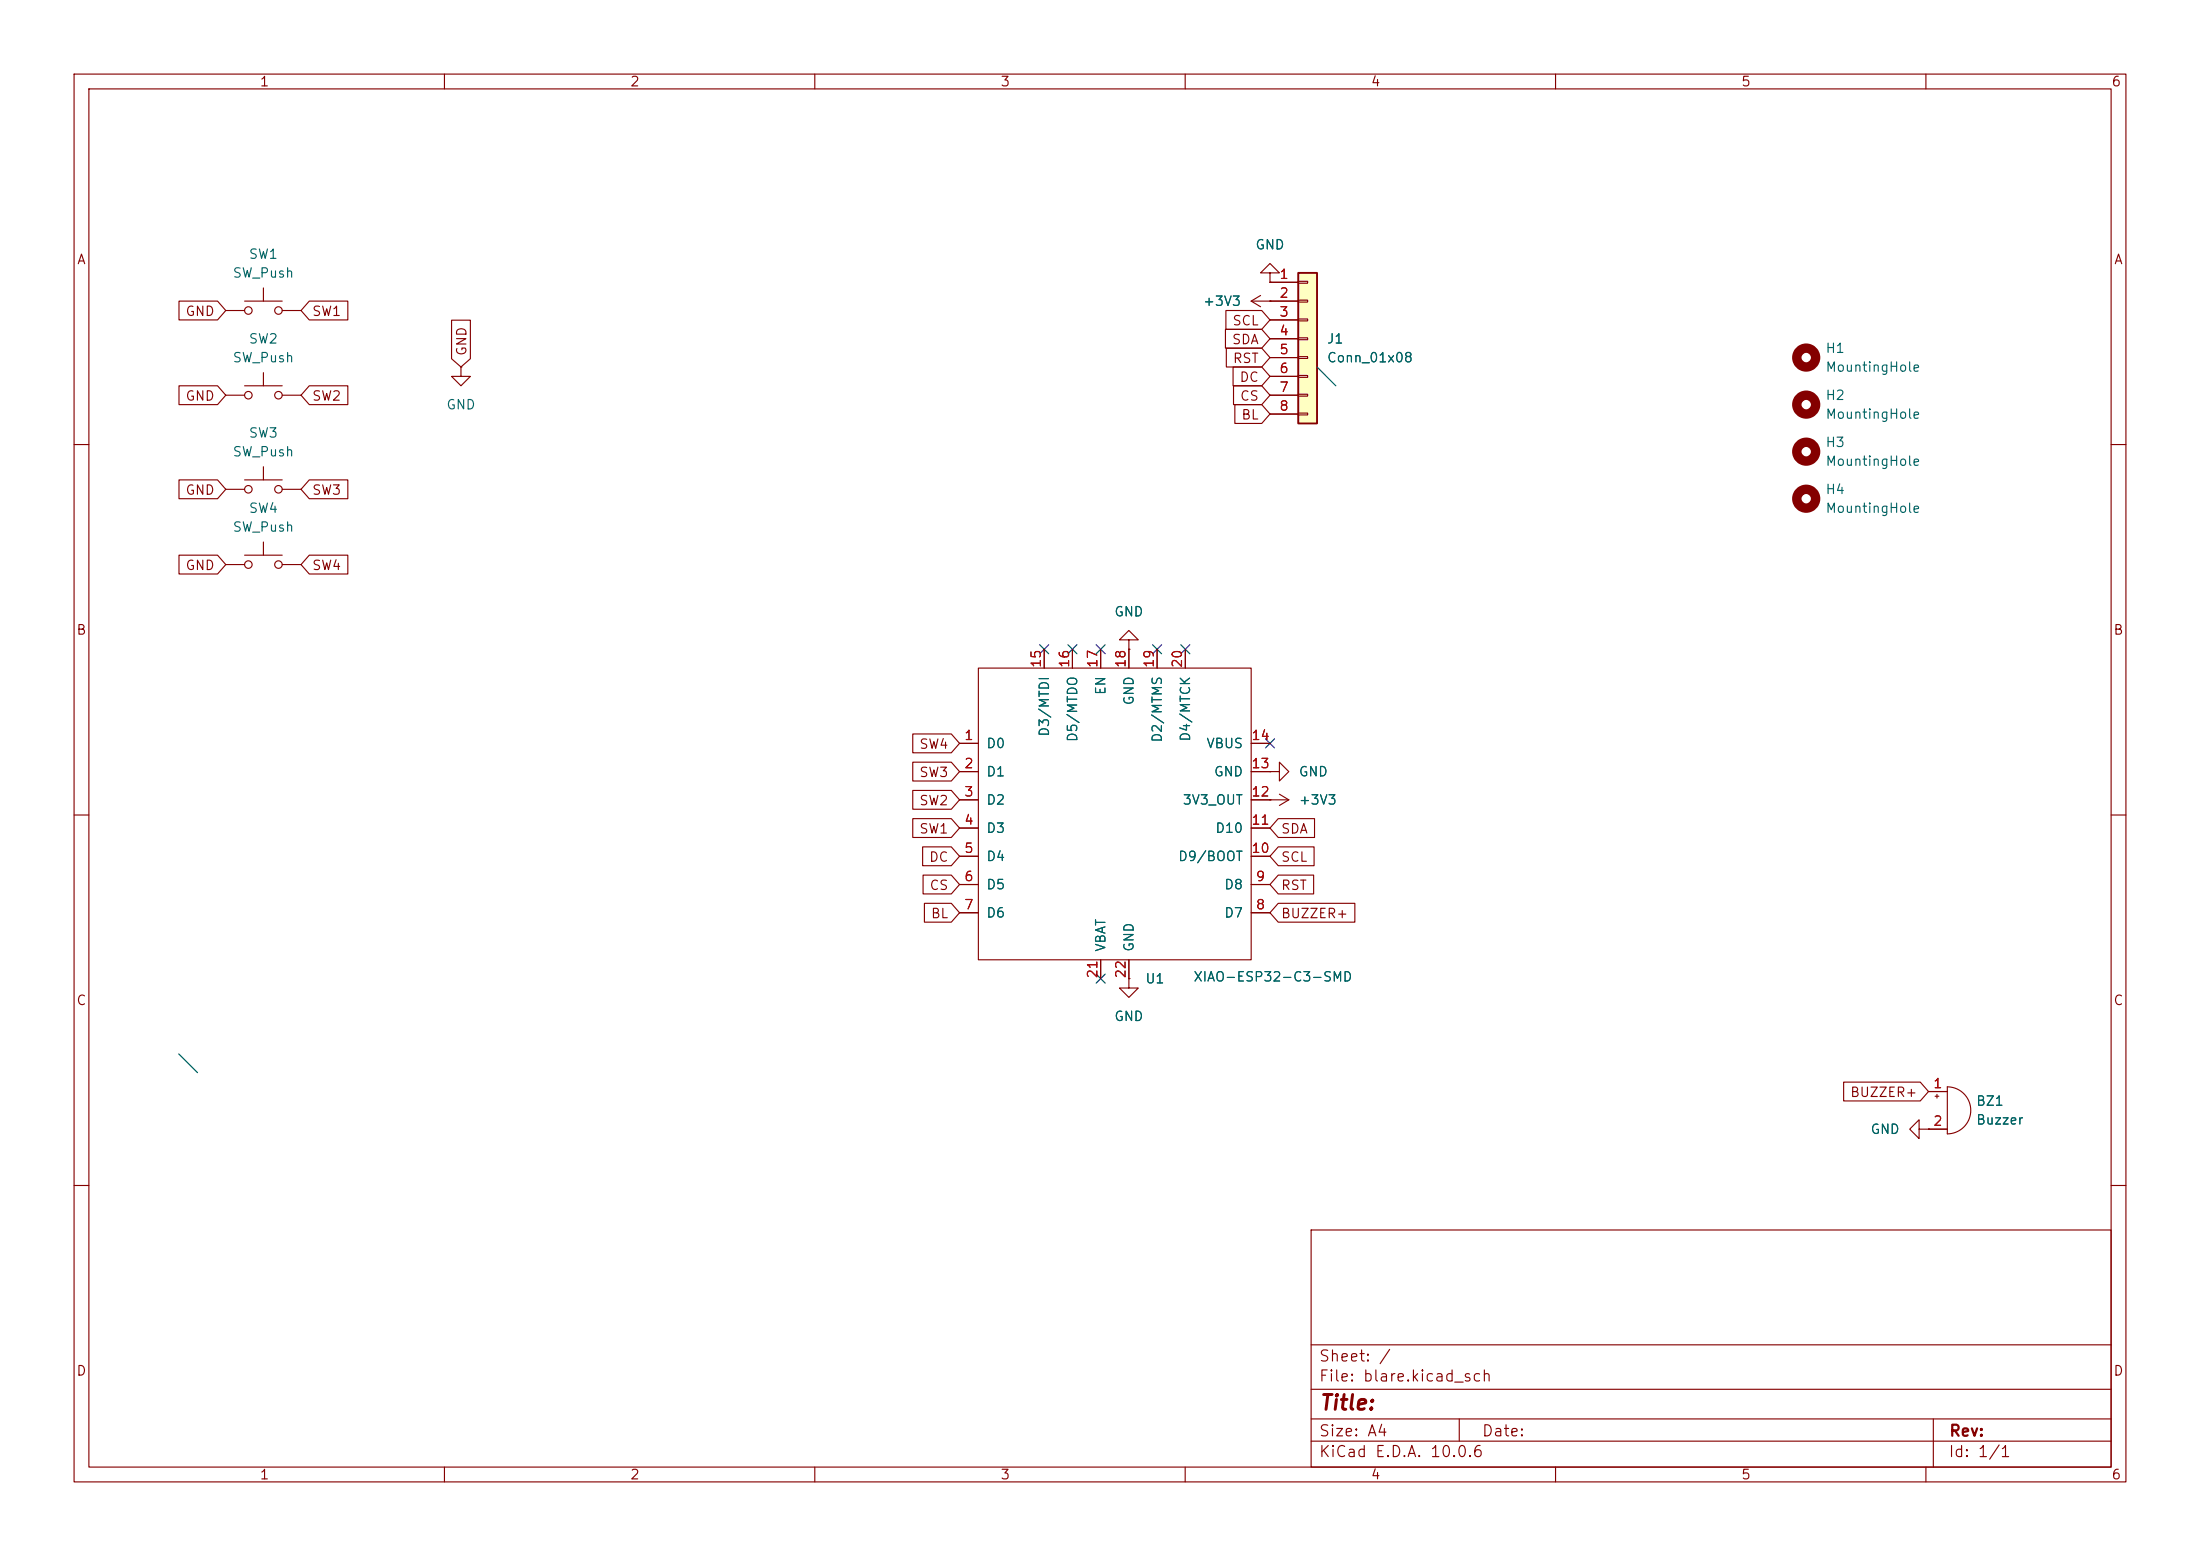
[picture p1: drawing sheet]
<svg xmlns="http://www.w3.org/2000/svg" width="297mm" height="210mm" viewBox="0 0 297 210" stroke-linecap="round" stroke-linejoin="round" font-family="sans-serif">
<g fill="none" stroke="#840000" stroke-width=".15">
<path d="M10 10h277v190h-277zM12 12h273v186h-273zM60 10v2M110 10v2M160 10v2M210 10v2M260 10v2M35.6 38.9v1.7M170.2 39.9l-1.3 .7M171.4 36.8h1.3l-1.3-1.2-1.2 1.2h1.2v1.3M171.4 38.1h.1M30.5 53.3h2.5"/>
<path d="M30.5 41.9h2.5M33 52.1h5.1M33 40.6h5.1M35.6 50.3v1.8M38.1 53.3h2.5M38.1 41.9h2.5M62.2 49.5v1.3h1.3l-1.3 1.3-1.2-1.3h1.2M62.2 49.5h.1M168.9 40.6l1.3 .8M168.9 40.6h2.5M171.4 40.6h.1M10 60h2"/>
<path d="M30.5 66h2.5M30.5 76.2h2.5M33 64.8h5.1M33 74.9h5.1M35.6 63v1.8M35.6 73.2v1.7M38.1 66h2.5M38.1 76.2h2.5M285 60h2M132.1 90.2h36.8v39.3h-36.8zM141 87.6v2.6M144.8 87.6v2.6"/>
<path d="M148.6 87.6v2.6M152.4 86.4h1.3l-1.3-1.3-1.3 1.3h1.3v1.2M152.4 87.6h.1M152.4 87.6v2.6M156.2 87.6v2.6M160 87.6v2.6M10 110h2M129.5 100.3h2.6M129.5 104.1h2.6M129.5 108h2.6M129.5 111.8h2.6M129.5 115.6h2.6"/>
<path d="M129.5 119.4h2.6M168.9 100.3h2.5M168.9 104.1h2.5M168.9 108h2.5M168.9 111.8h2.5M168.9 115.6h2.5M168.9 119.4h2.5M171.4 104.1h1.3v-1.2l1.3 1.2-1.3 1.3v-1.3M171.4 104.1h.1M285 110h2M129.5 123.2h2.6M148.6 129.5v2.6"/>
<path d="M152.4 132.1v1.3h1.3l-1.3 1.2-1.3-1.2h1.3M152.4 132.1h.1M152.4 129.5v2.6M168.9 123.2h2.5M10 160h2M177 166h108v32h-108zM285 160h2M60 198v2M110 198v2M160 198v2M177 194.5h108M177 191.5h108"/>
<path d="M177 187.5h108M177 181.5h108M197 191.5v3M210 198v2M260 198v2M261 191.5v6.5"/>
<circle cx="33.5" cy="41.9" r=".51"/>
<circle cx="33.5" cy="53.3" r=".51"/>
<circle cx="37.6" cy="53.3" r=".51"/>
<circle cx="37.6" cy="41.9" r=".51"/>
<circle cx="33.5" cy="66" r=".51"/>
<circle cx="33.5" cy="76.2" r=".51"/>
<circle cx="37.6" cy="66" r=".51"/>
<circle cx="37.6" cy="76.2" r=".51"/>
</g>
<circle cx="243.8" cy="67.3" r="1.27" fill="none" stroke="#840000" stroke-width="1.3"/>
<path d="M175.3 36.8h2.5v20.4h-2.5z" fill="#ffffc2"/>
<path d="M175.3 36.8h2.5v20.4h-2.5z" fill="none" stroke="#840000" stroke-width=".25"/>
<g fill="none" stroke="#840000" stroke-width=".15">
<path d="M171.4 38.1h.1M171.4 38.1h3.9M175.3 38h1.2v.2h-1.2zM24.2 52.1h5.2l1.1 1.2-1.1 1.3h-5.2zM24.2 40.6h5.2l1.1 1.3-1.1 1.3h-5.2zM41.8 40.6h5.2v2.6h-5.2l-1.2-1.3zM41.8 52.1h5.2v2.5h-5.2l-1.2-1.3zM61 43.2h2.5v5.2l-1.3 1.1-1.2-1.1zM165.4 44.4h4.9l1.1 1.3-1.1 1.3h-4.9zM165.5 41.9h4.8l1.1 1.3-1.1 1.3h-4.8zM165.6 47h4.7l1.1 1.3-1.1 1.2h-4.7zM166.5 49.5h3.8l1.1 1.3-1.1 1.3h-3.8z"/>
<path d="M166.5 52.1h3.8l1.1 1.2-1.1 1.3h-3.8zM166.7 54.6h3.6l1.1 1.3-1.1 1.3h-3.6zM171.4 40.6h.1M171.4 40.6h3.9M171.4 43.2h3.9M171.4 45.7h3.9M171.4 48.3h3.9M171.4 50.8h3.9M171.4 53.3h3.9M171.4 55.9h3.9M175.3 40.5h1.2v.3h-1.2zM175.3 43.1h1.2v.2h-1.2z"/>
<path d="M175.3 45.6h1.2v.2h-1.2zM175.3 48.1h1.2v.3h-1.2zM175.3 50.7h1.2v.2h-1.2zM175.3 53.2h1.2v.3h-1.2zM175.3 55.8h1.2v.2h-1.2zM24.2 74.9h5.2l1.1 1.3-1.1 1.3h-5.2zM24.2 64.8h5.2l1.1 1.2-1.1 1.3h-5.2zM41.8 64.8h5.2v2.5h-5.2l-1.2-1.3zM41.8 74.9h5.2v2.6h-5.2l-1.2-1.3zM123.2 99.1h5.2l1.1 1.2-1.1 1.3h-5.2zM141 87.6v2.6M144.8 87.6v2.6"/>
<path d="M148.6 87.6v2.6M152.4 87.6h.1M152.4 87.6v2.6M156.2 87.6v2.6M160 87.6v2.6M123.2 110.5h5.2l1.1 1.3-1.1 1.2h-5.2zM123.2 102.9h5.2l1.1 1.2-1.1 1.3h-5.2zM123.2 106.7h5.2l1.1 1.3-1.1 1.2h-5.2zM124.6 114.3h3.8l1.1 1.3-1.1 1.2h-3.8zM124.6 118.1h3.8l1.1 1.3-1.1 1.3h-3.8zM129.5 108h2.6M129.5 100.3h2.6"/>
<path d="M129.5 104.1h2.6M129.5 111.8h2.6M129.5 115.6h2.6M129.5 119.4h2.6M168.9 108h5.1M168.9 100.3h2.5M168.9 104.1h2.5M168.9 111.8h2.5M168.9 115.6h2.5M168.9 119.4h2.5M171.4 108h.1M171.4 104.1h.1"/>
<path d="M172.6 114.3h4.8v2.5h-4.8l-1.2-1.2zM172.6 110.5h4.9v2.5h-4.9l-1.2-1.2zM172.6 118.1h4.7v2.6h-4.7l-1.2-1.3zM172.7 107.2l1.3 .8M174 108l-1.3 .7M124.8 121.9h3.6l1.1 1.3-1.1 1.3h-3.6zM129.5 123.2h2.6M148.6 129.5v2.6M152.4 132.1h.1M152.4 129.5v2.6M168.9 123.2h2.5M172.6 121.9h10.3v2.6h-10.3l-1.2-1.3z"/>
<path d="M248.9 146h10.3l1.1 1.3-1.1 1.3h-10.3zM259.1 152.4v-1.3l-1.3 1.3 1.3 1.3v-1.3h1.2M260.3 152.4h.1M260.3 147.3h2.6M260.3 152.4h2.6M261.2 148h.5M261.5 147.7v.5M262.9 146.7a3.2 3.2 0 0 1 3.2 3.2 3.2 3.2 0 0 1-3.2 3.1z"/>
</g>
<g fill="none" stroke="#840000" stroke-width="1.3">
<circle cx="243.8" cy="54.6" r="1.27"/>
<circle cx="243.8" cy="48.3" r="1.27"/>
<circle cx="243.8" cy="61" r="1.27"/>
</g>
<path d="M177.8 49.5l2.5 2.6M24.1 142.2l2.6 2.6" fill="none" stroke="#009600" stroke-width=".15"/>
<g fill="none" stroke="#000084" stroke-width=".15">
<path d="M140.4 87l1.2 1.2M141.6 87l-1.2 1.2M144.2 87l1.2 1.2M145.4 87l-1.2 1.2M148 87l1.2 1.2M149.2 87l-1.2 1.2M155.6 87l1.2 1.2M156.8 87l-1.2 1.2M159.4 87l1.2 1.2M160.6 87l-1.2 1.2M170.8 99.7l1.3 1.2M172.1 99.7l-1.3 1.2"/>
<path d="M148 131.5l1.2 1.2M149.2 131.5l-1.2 1.2"/>
</g>
<text font-size="2" fill="#840000" x="178" y="190.8">Title:</text>
<g font-size="1.5" fill="#840000">
<text x="178" y="184.1">Sheet: /</text>
<text x="178" y="186.8">File: blare.kicad_sch</text>
<text x="178" y="197">KiCad E.D.A. 10.0.6</text>
<text x="178" y="194.2">Size: A4</text>
<text x="200" y="194.2">Date:</text>
<text x="263" y="197">Id: 1/1</text>
<text x="263" y="194.2">Rev:</text>
</g>
<g font-size="1.3" fill="#840000">
<text x="35" y="12">1</text>
<text x="85" y="12">2</text>
<text x="135" y="12">3</text>
<text x="185" y="12">4</text>
<text x="235" y="12">5</text>
<text x="285" y="12">6</text>
<text x="10.3" y="36">A</text>
<text x="285.3" y="36">A</text>
<text x="25" y="43">GND</text>
<text x="42" y="43">SW1</text>
<text x="166.2" y="46.8">SDA</text>
<text x="166.3" y="44.2">SCL</text>
<text x="63.3" y="48.1" transform="rotate(-90 63.3 48.1)">GND</text>
<text x="166.3" y="49.3">RST</text>
<text x="167.3" y="51.9">DC</text>
<text x="25" y="54.4">GND</text>
<text x="42" y="54.4">SW2</text>
<text x="167.3" y="54.4">CS</text>
<text x="167.5" y="56.9">BL</text>
<text x="25" y="67.1">GND</text>
<text x="42" y="67.1">SW3</text>
<text x="25" y="77.3">GND</text>
<text x="42" y="77.3">SW4</text>
<text x="10.2" y="86">B</text>
<text x="285.2" y="86">B</text>
<text x="124" y="101.4">SW4</text>
<text x="124" y="105.2">SW3</text>
<text x="124" y="112.8">SW1</text>
<text x="124" y="109">SW2</text>
<text x="172.9" y="112.8">SDA</text>
<text x="125.3" y="116.6">DC</text>
<text x="172.9" y="116.6">SCL</text>
<text x="125.4" y="120.4">CS</text>
<text x="125.6" y="124.2">BL</text>
<text x="172.9" y="124.2">BUZZER+</text>
<text x="172.9" y="120.4">RST</text>
<text x="10.2" y="136">C</text>
<text x="285.2" y="136">C</text>
<text x="249.7" y="148.4">BUZZER+</text>
<text x="10.2" y="186">D</text>
<text x="285.2" y="186">D</text>
<text x="35" y="200">1</text>
<text x="85" y="200">2</text>
<text x="135" y="200">3</text>
<text x="185" y="200">4</text>
<text x="235" y="200">5</text>
<text x="285" y="200">6</text>
</g>
<g font-size="1.3" fill="#006464">
<text x="33.5" y="35.3">SW1</text>
<text x="169.4" y="34">GND</text>
<text x="31.3" y="37.8">SW_Push</text>
<text x="162.3" y="41.6">+3V3</text>
<text x="33.5" y="46.7">SW2</text>
<text x="179.1" y="46.7">J1</text>
<text x="246.4" y="48">H1</text>
<text x="31.3" y="49.2">SW_Push</text>
<text x="179.1" y="49.2">Conn_01x08</text>
<text x="246.4" y="50.5">MountingHole</text>
<text x="33.5" y="59.4">SW3</text>
<text x="60.2" y="55.6">GND</text>
<text x="246.4" y="54.3">H2</text>
<text x="246.4" y="56.8">MountingHole</text>
<text x="31.3" y="61.9">SW_Push</text>
<text x="246.4" y="60.7">H3</text>
<text x="246.4" y="63.2">MountingHole</text>
<text x="33.5" y="69.5">SW4</text>
<text x="246.4" y="67">H4</text>
<text x="246.4" y="69.5">MountingHole</text>
<text x="31.3" y="72.1">SW_Push</text>
<text x="150.3" y="83.5">GND</text>
<text x="149.6" y="93.9" transform="rotate(-90 149.6 93.9)">EN</text>
<text x="153.4" y="95.3" transform="rotate(-90 153.4 95.3)">GND</text>
<text x="133.1" y="101.3">D0</text>
<text x="141.9" y="99.5" transform="rotate(-90 141.9 99.5)">D3/MTDI</text>
<text x="145.7" y="100.2" transform="rotate(-90 145.7 100.2)">D5/MTDO</text>
<text x="157.2" y="100.3" transform="rotate(-90 157.2 100.3)">D2/MTMS</text>
<text x="161" y="100.2" transform="rotate(-90 161 100.2)">D4/MTCK</text>
<text x="162.8" y="101.3">VBUS</text>
<text x="133.1" y="105.1">D1</text>
<text x="163.8" y="105.1">GND</text>
<text x="175.2" y="105.1">GND</text>
<text x="133.1" y="108.9">D2</text>
<text x="133.1" y="112.7">D3</text>
<text x="159.6" y="108.9">3V3_OUT</text>
<text x="164" y="112.7">D10</text>
<text x="175.2" y="108.9">+3V3</text>
<text x="133.1" y="116.5">D4</text>
<text x="159" y="116.5">D9/BOOT</text>
<text x="133.1" y="120.3">D5</text>
<text x="133.1" y="124.2">D6</text>
<text x="165.2" y="124.2">D7</text>
<text x="165.2" y="120.3">D8</text>
<text x="149.6" y="128.6" transform="rotate(-90 149.6 128.6)">VBAT</text>
<text x="153.4" y="128.6" transform="rotate(-90 153.4 128.6)">GND</text>
<text x="154.5" y="133">U1</text>
<text x="161" y="132.8">XIAO-ESP32-C3-SMD</text>
<text x="150.3" y="138.1">GND</text>
<text x="266.7" y="149.6">BZ1</text>
<text x="252.4" y="153.4">GND</text>
<text x="266.7" y="152.1">Buzzer</text>
</g>
<g font-size="1.3" fill="#a90000">
<text x="172.6" y="38">1</text>
<text x="172.6" y="40.5">2</text>
<text x="172.6" y="43">3</text>
<text x="172.6" y="45.6">4</text>
<text x="172.6" y="48.1">5</text>
<text x="172.6" y="50.7">6</text>
<text x="172.6" y="53.2">7</text>
<text x="172.6" y="55.7">8</text>
<text x="140.8" y="90.2" transform="rotate(-90 140.8 90.2)">15</text>
<text x="144.6" y="90.2" transform="rotate(-90 144.6 90.2)">16</text>
<text x="148.5" y="90.2" transform="rotate(-90 148.5 90.2)">17</text>
<text x="152.3" y="90.2" transform="rotate(-90 152.3 90.2)">18</text>
<text x="156.1" y="90.2" transform="rotate(-90 156.1 90.2)">19</text>
<text x="159.9" y="90.2" transform="rotate(-90 159.9 90.2)">20</text>
<text x="130.1" y="100.2">1</text>
<text x="168.8" y="100.2">14</text>
<text x="130.1" y="104">2</text>
<text x="130.1" y="107.8">3</text>
<text x="168.8" y="107.8">12</text>
<text x="168.8" y="104">13</text>
<text x="130.1" y="111.6">4</text>
<text x="168.8" y="111.6">11</text>
<text x="130.1" y="115.4">5</text>
<text x="130.1" y="119.2">6</text>
<text x="168.8" y="115.4">10</text>
<text x="169.4" y="119.2">9</text>
<text x="130.1" y="123.1">7</text>
<text x="169.4" y="123.1">8</text>
<text x="148.5" y="132.1" transform="rotate(-90 148.5 132.1)">21</text>
<text x="152.3" y="132.1" transform="rotate(-90 152.3 132.1)">22</text>
<text x="260.9" y="147.2">1</text>
<text x="260.9" y="152.3">2</text>
</g>
</svg>
